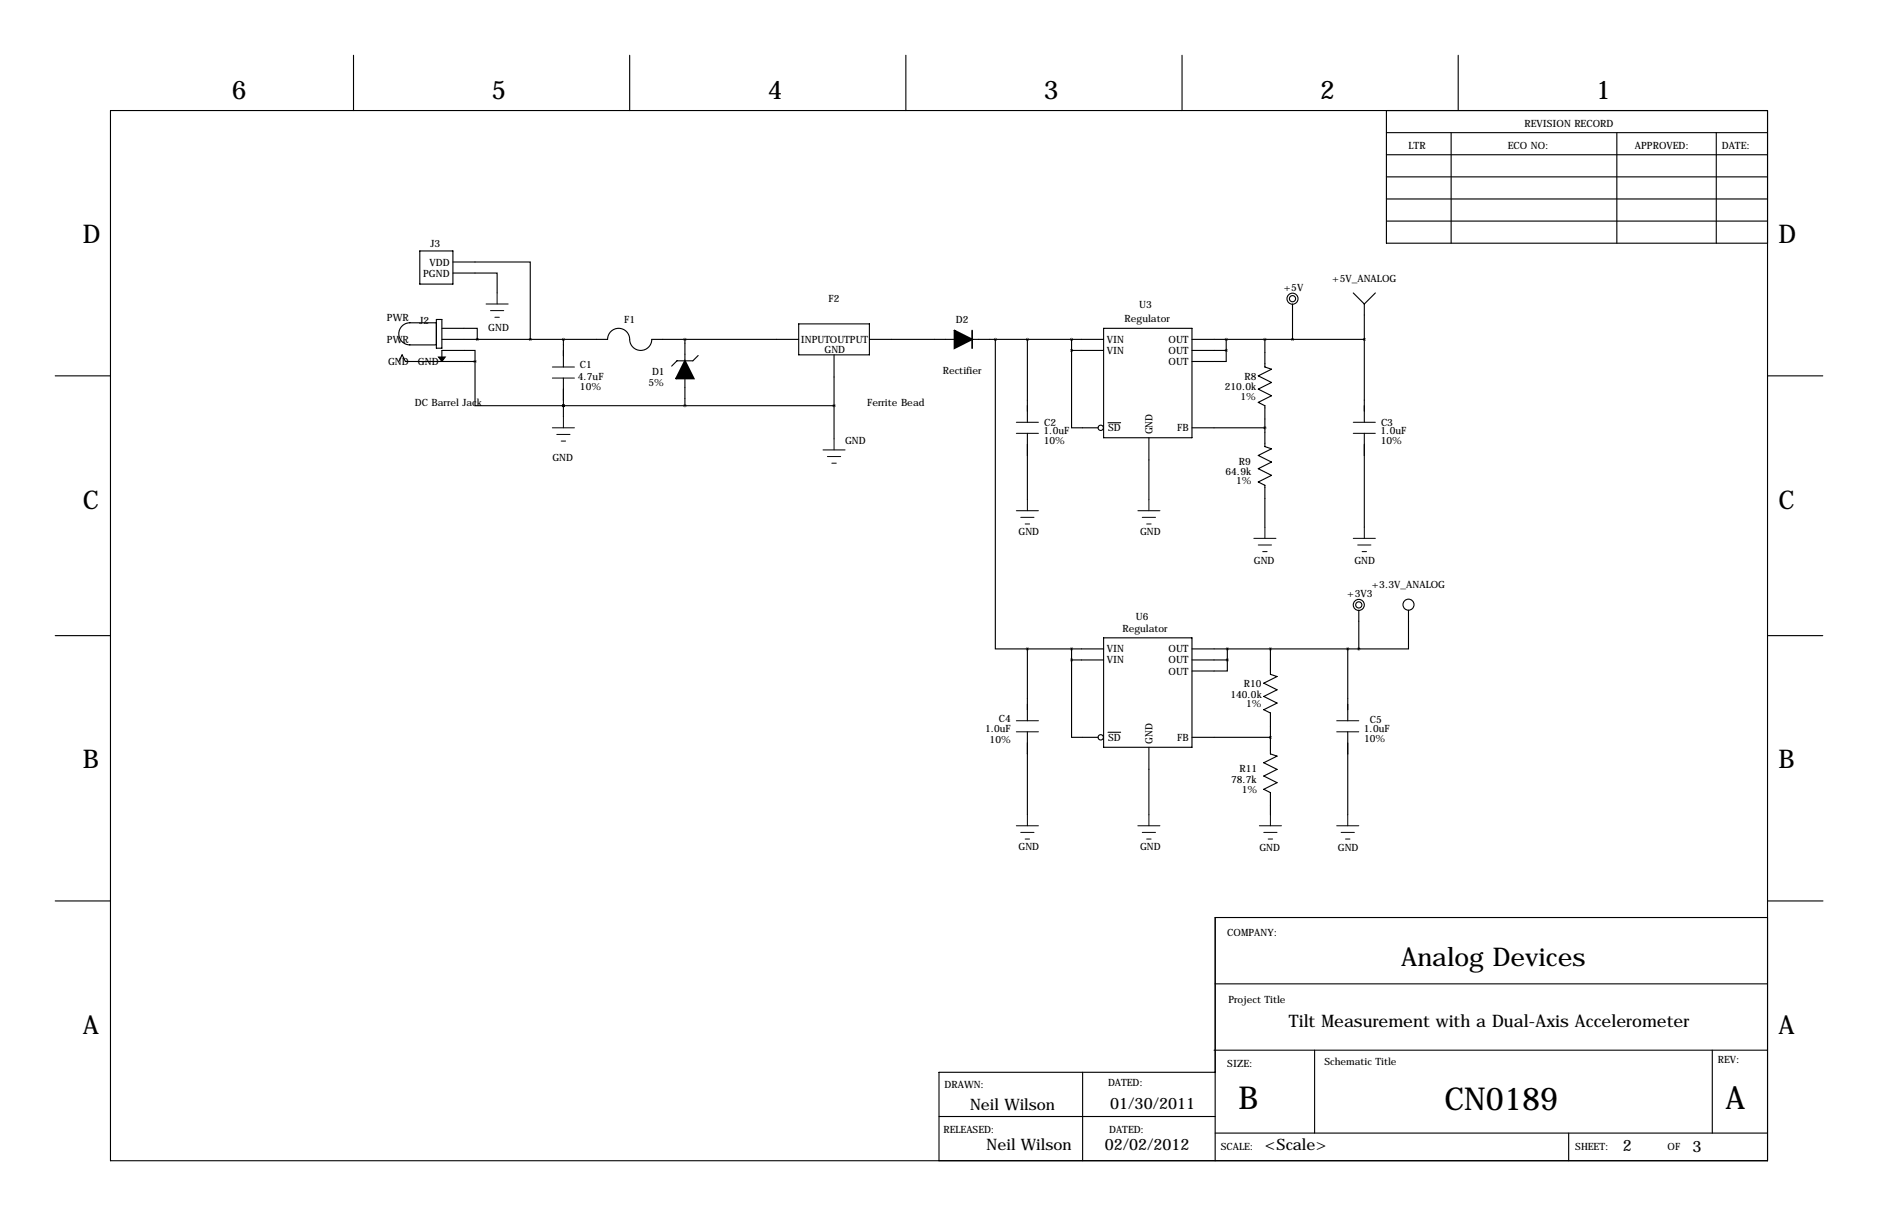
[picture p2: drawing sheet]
<svg xmlns="http://www.w3.org/2000/svg" width="432mm" height="279mm" viewBox="0 0 432 279" stroke-linecap="round" stroke-linejoin="round" font-family="sans-serif">
<g fill="none" stroke="#000" stroke-width=".25">
<path d="M81.3 12.7v12.7M144.8 12.7v12.7M208.3 12.7v12.7M271.8 12.7v12.7M335.3 12.7v12.7M25.4 25.4h381v241.3h-381zM318.8 30.5h87.6M318.8 35.6h87.6M318.8 25.4v30.5h87.6M333.7 30.5v25.4M371.8 30.5v25.4M394.6 30.5v25.4"/>
<path d="M96.5 57.7h7.6v7.6h-7.6zM318.8 45.7h87.6M318.8 50.8h87.6M318.8 40.6h87.6M100.3 74.2h-6.1a2.54 2.54 0 0 0-2.5 2.5 2.54 2.54 0 0 0 2.5 2.5h6.1M100.3 73.4h1.3v6.6h-1.3zM101.6 78h38.1a2.54 2.54 0 0 1 2.5-2.6 2.54 2.54 0 0 1 2.6 2.6 2.54 2.54 0 0 0 2.5 2.5 2.54 2.54 0 0 0 2.6-2.5h33.7M101.6 75.4h8.1v2.6M104.1 60.2h17.8v17.8M104.1 62.7h10.2v4.6M129.5 78v6.3M157.5 78v4.9"/>
<path d="M183.6 74.4h16.3v7.1h-16.3zM199.9 78h19.6M223.5 78h30.2M228.9 78v71.1h7.3M236.2 78v19M246.4 78v2.5M253.7 75.4h20.4v25.2h-20.4zM274.1 78h39.6M281.9 78v2.5M290.8 78v6.3l1.6 .5-3.1 1.6 3.1 1.5-3.1 1.5 3.1 1.5-3.1 1.6 1.5 .7v9.4l1.6 .5-3.1 1.5 3.1 1.6-3.1 1.5 3.1 1.5-3.1 1.5 1.5 .8v9.7M297.2 69.8v8.2M311.1 67.3l2.6 2.5"/>
<path d="M313.7 69.8v27.2M316.2 67.3l-2.5 2.5M12.7 86.4h12.7M91.7 83.1l.8-1.6 .7 1.6h16M101.6 83.1v-2.6h7.6v2.6M109.2 83.1v10.1h20.3M129.5 93.2h.1M129.5 86.9v8.9M129.5 93.2h62.3M157.5 87v6.2M160.5 81.7l-1.2 1.2h-3.6l-1.3 1.2M191.8 81.5v19.3"/>
<path d="M236.2 99.6v15.2M246.4 80.5v17.8h6.1M246.4 80.5h7.3M254.8 97.1h2.9M274.1 80.5h7.8M274.1 98.3h16.7M281.9 80.5v2.6h-7.8M313.7 99.6v21.6M406.4 86.4h12.7M264.2 100.6v14.2M12.7 146h12.7M236.2 149.1v16.5"/>
<path d="M236.2 149.1h17.5M246.4 151.6v17.8h6.1M246.4 151.6h7.3M246.4 149.1v2.5M253.7 146.6h20.4v25.1h-20.4zM274.1 149.1h38.3M274.1 151.6h8.1M282.2 151.6v2.6h-8.1M282.2 149.1v2.5M292.1 149.1v5.8l1.5 .5-3 1.6 3 1.5-3 1.5 3 1.5-3 1.6 1.5 .7v9.4l1.5 .5-3 1.6 3 1.5-3 1.5 3 1.5-3 1.6 1.5 .7v5.1M309.9 149.1v16.5M312.4 140.2v8.9"/>
<path d="M323.8 140.2v8.9h-11.4M406.4 146h12.7M236.2 168.1v19.1M254.8 168.3h2.9M264.2 171.7v15.5M274.1 169.4h18M309.9 168.1v19.1M12.7 207h12.7M406.4 210.8h-127v55.9M406.5 207h12.7M279.4 226.1h127M215.9 256.5h63.5"/>
<path d="M248.9 246.4v20.3M279.1 241.3h127.3M279.4 246.4h-63.5v20.3M302.3 241.3v19M393.7 241.3v19M279.4 260.3h127M360.7 260.3v6.4"/>
<circle cx="297.2" cy="68.6" r="1.27"/>
<circle cx="297.2" cy="68.6" r=".71"/>
<circle cx="253.1" cy="98.3" r=".61"/>
<circle cx="312.4" cy="139" r="1.27"/>
<circle cx="312.4" cy="139" r=".71"/>
<circle cx="323.8" cy="138.9" r="1.27"/>
<circle cx="253.1" cy="169.4" r=".61"/>
</g>
<path d="M219.5 75.9l4 2.1-4 2zM157.5 82.9l2 4.1h-4.1z" fill="#000" stroke="#000" stroke-width=".38"/>
<path d="M100.8 82h1.6l-.8 1.1z" fill="#000" stroke="#000" stroke-width=".25"/>
<g fill="none" stroke="#000" stroke-width=".23">
<path d="M111.8 69.8h5M112.8 71.4h3M113.8 72.9h1M114.3 67.3v2.5M127 84.3h5.1M127 86.9h5.1M127 98.3h5.1M128 99.8h3.1M129.5 95.8v2.5M233.7 97h5.1M233.7 99.6h5.1M311.1 97h5.1"/>
<path d="M311.1 99.6h5.1M129 101.3h1M189.2 103.4h5.1M190.2 104.9h3.1M191.3 106.4h1M191.8 100.8v2.6M233.7 117.3h5.1M234.7 118.9h3M236.2 114.8v2.5M261.6 117.3h5.1M262.6 118.9h3.1M264.2 114.8v2.5"/>
<path d="M235.7 120.4h1M263.7 120.4h1M288.3 123.7h5.1M289.3 125.2h3.1M290.3 126.7h1M290.8 121.2v2.5M311.1 123.7h5.1M312.2 125.2h3M313.2 126.7h1M313.7 121.2v2.5M233.7 165.6h5.1M233.7 168.1h5.1"/>
<path d="M307.3 165.6h5.1M307.3 168.1h5.1M233.7 189.7h5.1M234.7 191.3h3M235.7 192.8h1M236.2 187.2v2.5M261.6 189.7h5.1M262.6 191.3h3.1M263.7 192.8h1M264.2 187.2v2.5M289.6 189.7h5M290.6 191.3h3"/>
<path d="M291.6 192.8h1M292.1 187.2v2.5M307.3 189.7h5.1M308.4 191.3h3M309.4 192.8h1M309.9 187.2v2.5"/>
</g>
<path d="M223.5 75.9v4.1" fill="none" stroke="#000" stroke-width=".38"/>
<path d="M129.5 93.2a.05 .05 0 0 0 .1 0 .05 .05 0 0 0-.1 0zM129.5 93.2a.05 .05 0 0 0 .1 0 .05 .05 0 0 0-.1 0zM129.5 78a.05 .05 0 0 0 .1 0 .05 .05 0 0 0-.1 0zM109.7 78a.05 .05 0 0 0 .1 0 .05 .05 0 0 0-.1 0zM228.8 78a.05 .05 0 0 0 .1 0 .05 .05 0 0 0-.1 0zM281.9 80.5a.05 .05 0 0 0 .1 0 .05 .05 0 0 0-.1 0zM281.9 78a.05 .05 0 0 0 .1 0 .05 .05 0 0 0-.1 0zM290.8 78a.05 .05 0 0 0 .1 0 .05 .05 0 0 0-.1 0zM191.7 93.2a.05 .05 0 0 0 .1 0 .05 .05 0 0 0-.1 0zM290.8 98.3a.05 .05 0 0 0 .1 0 .05 .05 0 0 0-.1 0z" fill="#000" stroke="#000" stroke-width=".63"/>
<g font-size="7.3">
<text x="284.7" y="254.8">B</text>
<text x="332.1" y="255">CN0189</text>
<text x="396.7" y="254.8">A</text>
</g>
<g font-size="5.9">
<text x="53.3" y="22.9">6</text>
<text x="113" y="22.9">5</text>
<text x="176.5" y="22.9">4</text>
<text x="240" y="22.9">3</text>
<text x="303.5" y="22.9">2</text>
<text x="367" y="22.9">1</text>
<text x="19" y="55.9">D</text>
<text x="408.9" y="55.9">D</text>
<text x="19" y="116.8">C</text>
<text x="408.9" y="116.8">C</text>
<text x="19" y="176.5">B</text>
<text x="408.9" y="176.5">B</text>
<text x="322.2" y="222">Analog Devices</text>
<text x="19" y="237.5">A</text>
<text x="408.9" y="237.5">A</text>
</g>
<text font-size="4" x="296.3" y="236.1">Tilt Measurement with a Dual-Axis Accelerometer</text>
<g font-size="3.6">
<text x="223" y="255">Neil Wilson</text>
<text x="255.3" y="254.8">01/30/2011</text>
<text x="226.8" y="264.2">Neil Wilson</text>
<text x="254" y="264.2">02/02/2012</text>
<text x="290.8" y="264.2">&lt;Scale&gt;</text>
<text x="373.1" y="264.4">2</text>
<text x="389.1" y="264.7">3</text>
</g>
<g font-size="2.3">
<text x="350.5" y="29.2">REVISION RECORD</text>
<text x="323.8" y="34.3">LTR</text>
<text x="346.7" y="34.3">ECO NO:</text>
<text x="375.9" y="34.3">APPROVED:</text>
<text x="395.9" y="34.3">DATE:</text>
<text x="99" y="56.6">J3</text>
<text x="97.3" y="63.5">PGND</text>
<text x="98.8" y="61">VDD</text>
<text x="306.3" y="64.8">+5V_ANALOG</text>
<text x="190.5" y="69.3">F2</text>
<text x="261.9" y="70.9">U3</text>
<text x="295.2" y="66.8">+5V</text>
<text x="89" y="73.7">PWR</text>
<text x="96.4" y="74.4">J2</text>
<text x="112.3" y="75.9">GND</text>
<text x="143.5" y="74.2">F1</text>
<text x="219.8" y="74.2">D2</text>
<text x="258.6" y="74">Regulator</text>
<text x="89" y="78.8">PWR</text>
<text x="89.2" y="83.9">GND</text>
<text x="96.1" y="83.9">GND</text>
<text x="184.1" y="78.8">INPUTOUTPUT</text>
<text x="189.6" y="81.1">GND</text>
<text x="254.5" y="78.8">VIN</text>
<text x="254.5" y="81.3">VIN</text>
<text x="268.7" y="78.8">OUT</text>
<text x="268.7" y="81.3">OUT</text>
<text x="268.7" y="83.9">OUT</text>
<text x="132.8" y="87.2">4.7uF</text>
<text x="133.3" y="84.6">C1</text>
<text x="133.3" y="89.5">10%</text>
<text x="149.1" y="88.6">5%</text>
<text x="149.9" y="86.2">D1</text>
<text x="216.8" y="85.9">Rectifier</text>
<text x="281.6" y="89.7">210.0k</text>
<text x="286.1" y="87.2">R8</text>
<text x="95.4" y="93.3">DC Barrel Jack</text>
<text x="199.4" y="93.3">Ferrite Bead</text>
<text x="285.2" y="91.9">1%</text>
<text x="239.9" y="99.7">1.0uF</text>
<text x="240" y="101.9">10%</text>
<text x="240.1" y="97.8">C2</text>
<text x="254.8" y="99.1">SD</text>
<text x="265" y="99.8" transform="rotate(-90 265 99.8)">GND</text>
<text x="270.7" y="99.1">FB</text>
<text x="317.4" y="99.7">1.0uF</text>
<text x="317.5" y="101.9">10%</text>
<text x="317.5" y="97.8">C3</text>
<text x="127" y="105.9">GND</text>
<text x="194.3" y="102.1">GND</text>
<text x="284.9" y="106.8">R9</text>
<text x="281.8" y="109.2">64.9k</text>
<text x="284.2" y="111.3">1%</text>
<text x="234.2" y="122.9">GND</text>
<text x="262.1" y="122.9">GND</text>
<text x="288.3" y="129.5">GND</text>
<text x="311.4" y="129.5">GND</text>
<text x="309.8" y="137.2">+3V3</text>
<text x="315.4" y="135.1">+3.3V_ANALOG</text>
<text x="261.2" y="142.5">U6</text>
<text x="254.5" y="149.9">VIN</text>
<text x="258.1" y="145.1">Regulator</text>
<text x="268.7" y="149.9">OUT</text>
<text x="254.5" y="152.4">VIN</text>
<text x="268.7" y="152.4">OUT</text>
<text x="268.7" y="155">OUT</text>
<text x="282.9" y="160.3">140.0k</text>
<text x="286" y="157.8">R10</text>
<text x="229.6" y="165.9">C4</text>
<text x="286.5" y="162.6">1%</text>
<text x="315" y="166.1">C5</text>
<text x="226.5" y="168.2">1.0uF</text>
<text x="227.5" y="170.8">10%</text>
<text x="254.8" y="170.2">SD</text>
<text x="265" y="170.9" transform="rotate(-90 265 170.9)">GND</text>
<text x="270.7" y="170.2">FB</text>
<text x="313.6" y="168.2">1.0uF</text>
<text x="313.6" y="170.5">10%</text>
<text x="283" y="179.8">78.7k</text>
<text x="285" y="177.4">R11</text>
<text x="285.5" y="182.1">1%</text>
<text x="234.2" y="195.3">GND</text>
<text x="262.1" y="195.3">GND</text>
<text x="289.6" y="195.6">GND</text>
<text x="307.6" y="195.6">GND</text>
<text x="282.2" y="215.1">COMPANY:</text>
<text x="282.4" y="230.4">Project Title</text>
<text x="282.2" y="245.1">SIZE:</text>
<text x="304.5" y="244.6">Schematic Title</text>
<text x="395" y="244.3">REV:</text>
<text x="217.2" y="249.9">DRAWN:</text>
<text x="254.8" y="249.4">DATED:</text>
<text x="216.9" y="260.3">RELEASED:</text>
<text x="255" y="260.3">DATED:</text>
<text x="280.7" y="264.2">SCALE:</text>
<text x="362.2" y="264.2">SHEET:</text>
<text x="383.4" y="264.2">OF</text>
</g>
</svg>
